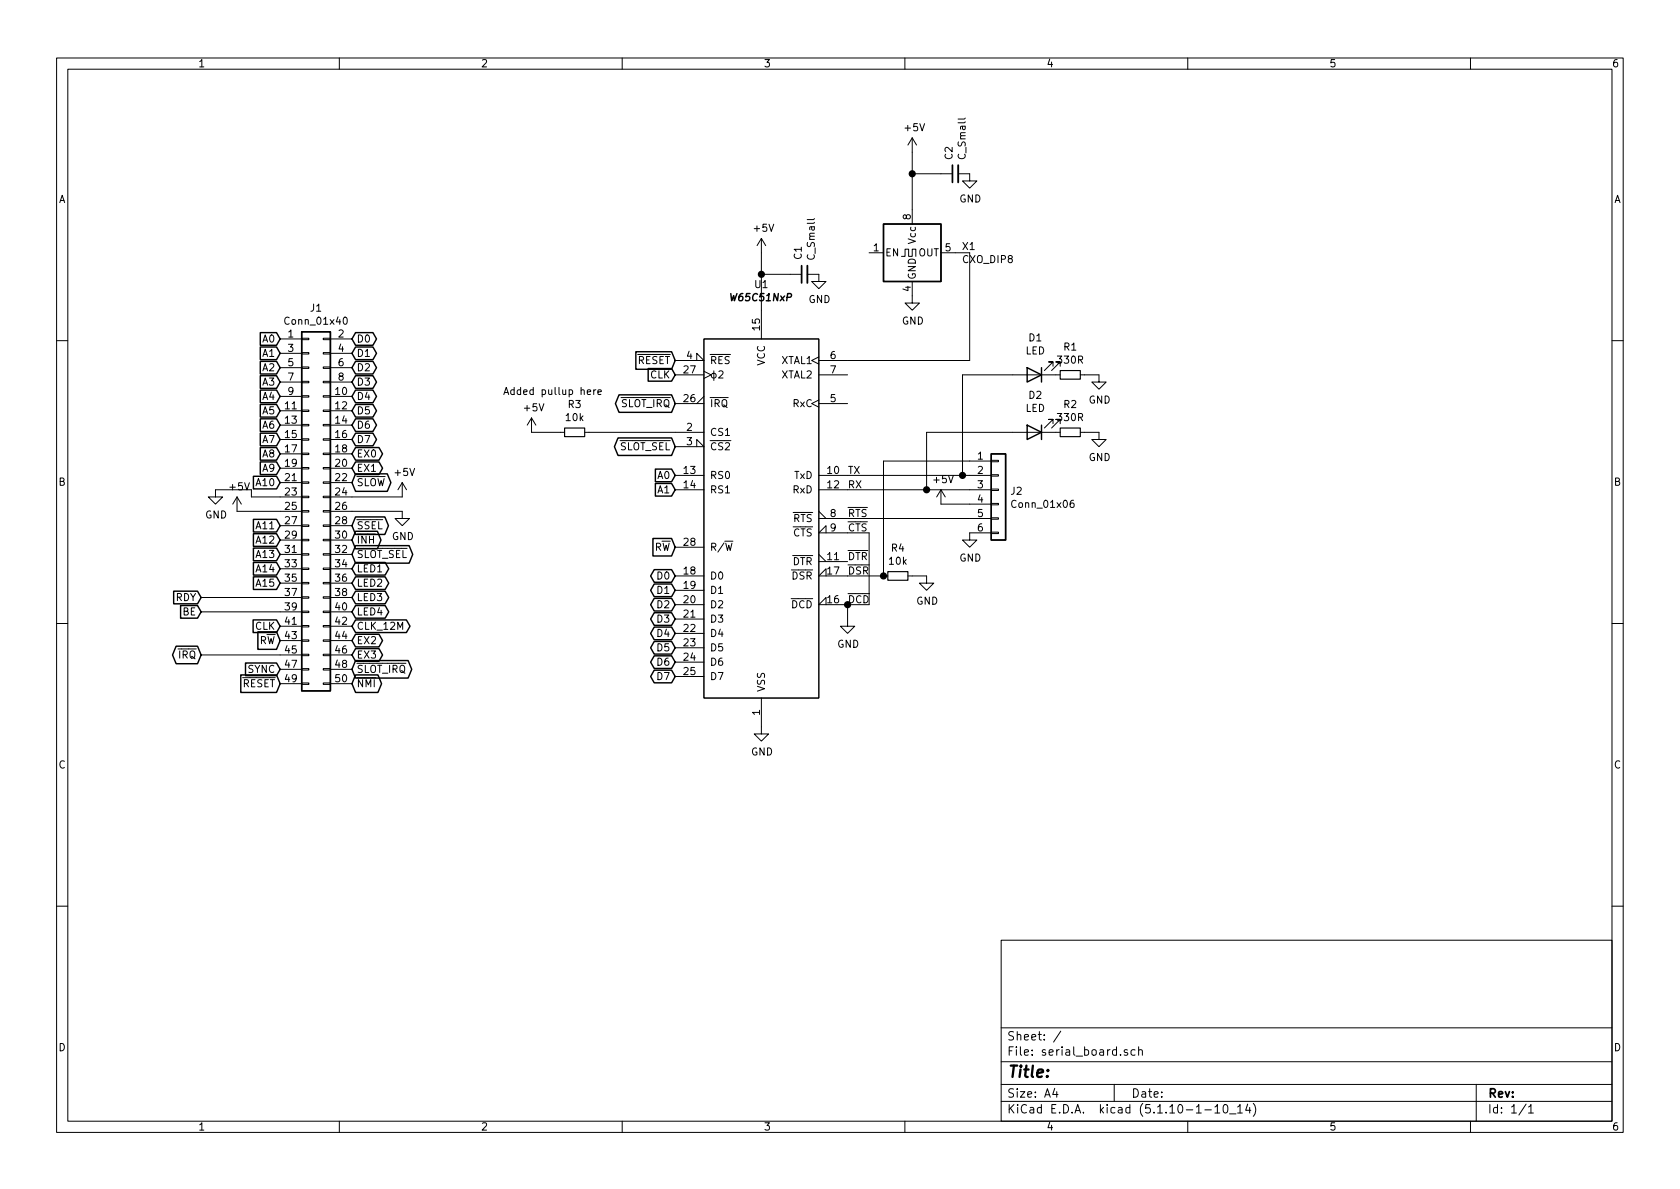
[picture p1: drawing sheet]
EESchema Schematic File Version 4
EELAYER 30 0
EELAYER END
$Descr A4 11693 8268
encoding utf-8
Sheet 1 1
Title ""
Date ""
Rev ""
Comp ""
Comment1 ""
Comment2 ""
Comment3 ""
Comment4 ""
$EndDescr
$Comp
L Connector_Generic:Conn_02x25_Odd_Even J1
U 1 1
P 2150 3550
F 0 "J1" H 2200 4967 50  0000 C CNN
F 1 "Conn_01x40" H 2200 4876 50  0000 C CNN
F 2 "Connector_PinHeader_2.54mm:PinHeader_2x25_P2.54mm_Horizontal" H 2150 3550 50  0001 C CNN
F 3 "~" H 2150 3550 50  0001 C CNN
	1    2150 3550
	1    0    0    -1  
$EndComp
$Comp
L power:+5V #PWR0101
U 1 1
P 2800 3450
F 0 "#PWR0101" H 2800 3300 50  0001 C CNN
F 1 "+5V" H 2815 3623 50  0000 C CNN
F 2 "" H 2800 3450 50  0001 C CNN
F 3 "" H 2800 3450 50  0001 C CNN
	1    2800 3450
	1    0    0    -1  
$EndComp
Wire Wire Line
	2800 3450 2450 3450
$Comp
L power:+5V #PWR0102
U 1 1
P 1650 3550
F 0 "#PWR0102" H 1650 3400 50  0001 C CNN
F 1 "+5V" H 1665 3723 50  0000 C CNN
F 2 "" H 1650 3550 50  0001 C CNN
F 3 "" H 1650 3550 50  0001 C CNN
	1    1650 3550
	1    0    0    -1  
$EndComp
$Comp
L power:GND #PWR0103
U 1 1
P 2800 3550
F 0 "#PWR0103" H 2800 3300 50  0001 C CNN
F 1 "GND" H 2805 3377 50  0000 C CNN
F 2 "" H 2800 3550 50  0001 C CNN
F 3 "" H 2800 3550 50  0001 C CNN
	1    2800 3550
	1    0    0    -1  
$EndComp
Wire Wire Line
	2800 3550 2450 3550
$Comp
L power:GND #PWR0104
U 1 1
P 1500 3400
F 0 "#PWR0104" H 1500 3150 50  0001 C CNN
F 1 "GND" H 1505 3227 50  0000 C CNN
F 2 "" H 1500 3400 50  0001 C CNN
F 3 "" H 1500 3400 50  0001 C CNN
	1    1500 3400
	1    0    0    -1  
$EndComp
Wire Wire Line
	1750 3450 1750 3400
Wire Wire Line
	1750 3400 1500 3400
Wire Wire Line
	1750 3450 1950 3450
Text GLabel 1950 2350 0    50   Input ~ 0
A0
Text GLabel 1950 2450 0    50   Input ~ 0
A1
Text GLabel 1950 2550 0    50   Input ~ 0
A2
Text GLabel 1950 2650 0    50   Input ~ 0
A3
Text GLabel 1950 2750 0    50   Input ~ 0
A4
Text GLabel 1950 2850 0    50   Input ~ 0
A5
Text GLabel 1950 2950 0    50   Input ~ 0
A6
Text GLabel 1950 3050 0    50   Input ~ 0
A7
Text GLabel 1950 3150 0    50   Input ~ 0
A8
Text GLabel 1950 3250 0    50   Input ~ 0
A9
Text GLabel 1950 3350 0    50   Input ~ 0
A10
Text GLabel 1950 3650 0    50   Input ~ 0
A11
Text GLabel 1950 3750 0    50   Input ~ 0
A12
Text GLabel 1950 3850 0    50   Input ~ 0
A13
Text GLabel 1950 3950 0    50   Input ~ 0
A14
Text GLabel 1950 4050 0    50   Input ~ 0
A15
Text GLabel 2450 2350 2    50   BiDi ~ 0
D0
Text GLabel 2450 2450 2    50   BiDi ~ 0
D1
Text GLabel 2450 2550 2    50   BiDi ~ 0
D2
Text GLabel 2450 2650 2    50   BiDi ~ 0
D3
Text GLabel 2450 2750 2    50   BiDi ~ 0
D4
Text GLabel 2450 2850 2    50   BiDi ~ 0
D5
Text GLabel 2450 2950 2    50   BiDi ~ 0
D6
Text GLabel 2450 3050 2    50   BiDi ~ 0
D7
Text GLabel 1950 4750 0    50   Input ~ 0
~RESET~
Text GLabel 2450 4750 2    50   BiDi ~ 0
~NMI~
Text GLabel 1400 4150 0    50   Input ~ 0
RDY
Text GLabel 1400 4250 0    50   Input ~ 0
BE
Text GLabel 1950 4350 0    50   Input ~ 0
CLK
Text GLabel 1950 4450 0    50   Input ~ 0
R~W~
Text GLabel 1950 4650 0    50   Input ~ 0
SYNC
Text GLabel 1400 4550 0    50   BiDi ~ 0
~IRQ~
Text GLabel 2450 4650 2    50   BiDi ~ 0
~SLOT_IRQ~
Text GLabel 2450 4550 2    50   BiDi ~ 0
EX3
Text GLabel 2450 4450 2    50   BiDi ~ 0
EX2
$Comp
L Device:C_Small C1
U 1 1
P 5600 1900
F 0 "C1" H 5692 1946 50  0000 L CNN
F 1 "C_Small" H 5692 1855 50  0000 L CNN
F 2 "Capacitor_THT:C_Disc_D4.3mm_W1.9mm_P5.00mm" H 5600 1900 50  0001 C CNN
F 3 "~" H 5600 1900 50  0001 C CNN
	1    5600 1900
	0    -1   -1   0   
$EndComp
Wire Wire Line
	1400 4550 1950 4550
Wire Wire Line
	1400 4150 1950 4150
Wire Wire Line
	1400 4250 1950 4250
Text GLabel 2450 3650 2    50   BiDi ~ 0
~SSEL~
Text GLabel 2450 3750 2    50   BiDi ~ 0
~INH~
Text GLabel 2450 3850 2    50   BiDi ~ 0
~SLOT_SEL~
Text GLabel 2450 3950 2    50   BiDi ~ 0
LED1
Text GLabel 2450 4050 2    50   BiDi ~ 0
LED2
Text GLabel 2450 4150 2    50   BiDi ~ 0
LED3
Text GLabel 2450 4250 2    50   BiDi ~ 0
LED4
Text GLabel 2450 3150 2    50   BiDi ~ 0
EX0
Text GLabel 2450 3250 2    50   BiDi ~ 0
EX1
Text GLabel 2450 3350 2    50   BiDi ~ 0
~SLOW~
$Comp
L 65xx:W65C51NxP U1
U 1 1
P 5300 3600
F 0 "U1" H 5300 5231 50  0000 C CNN
F 1 "W65C51NxP" H 5300 5140 50  0000 C CIB
F 2 "Package_DIP:DIP-28_W15.24mm_Socket" H 5300 3750 50  0001 C CNN
F 3 "http://www.westerndesigncenter.com/wdc/documentation/w65c51n.pdf" H 5300 3750 50  0001 C CNN
	1    5300 3600
	1    0    0    -1  
$EndComp
Text GLabel 4700 3300 0    50   Input ~ 0
A0
Text GLabel 4700 3400 0    50   Input ~ 0
A1
Text GLabel 4700 3800 0    50   Input ~ 0
R~W~
Text GLabel 4700 4000 0    50   BiDi ~ 0
D0
Text GLabel 4700 4100 0    50   BiDi ~ 0
D1
Text GLabel 4700 4200 0    50   BiDi ~ 0
D2
Text GLabel 4700 4300 0    50   BiDi ~ 0
D3
Text GLabel 4700 4400 0    50   BiDi ~ 0
D4
Text GLabel 4700 4500 0    50   BiDi ~ 0
D5
Text GLabel 4700 4600 0    50   BiDi ~ 0
D6
Text GLabel 4700 4700 0    50   BiDi ~ 0
D7
Text GLabel 4700 3100 0    50   BiDi ~ 0
~SLOT_SEL~
Text GLabel 4700 2800 0    50   BiDi ~ 0
~SLOT_IRQ~
Text GLabel 4700 2600 0    50   Input ~ 0
CLK
Text GLabel 4700 2500 0    50   Input ~ 0
~RESET~
$Comp
L Oscillator:CXO_DIP8 X1
U 1 1
P 6350 1750
F 0 "X1" H 6694 1796 50  0000 L CNN
F 1 "CXO_DIP8" H 6694 1705 50  0000 L CNN
F 2 "Oscillator:Oscillator_DIP-8" H 6800 1400 50  0001 C CNN
F 3 "http://cdn-reichelt.de/documents/datenblatt/B400/OSZI.pdf" H 6250 1750 50  0001 C CNN
	1    6350 1750
	1    0    0    -1  
$EndComp
$Comp
L power:+5V #PWR0105
U 1 1
P 5300 1750
F 0 "#PWR0105" H 5300 1600 50  0001 C CNN
F 1 "+5V" H 5315 1923 50  0000 C CNN
F 2 "" H 5300 1750 50  0001 C CNN
F 3 "" H 5300 1750 50  0001 C CNN
	1    5300 1750
	1    0    0    -1  
$EndComp
Wire Wire Line
	5300 2150 5300 1900
Wire Wire Line
	5500 1900 5300 1900
Connection ~ 5300 1900
Wire Wire Line
	5300 1900 5300 1750
$Comp
L power:GND #PWR0106
U 1 1
P 5700 1900
F 0 "#PWR0106" H 5700 1650 50  0001 C CNN
F 1 "GND" H 5705 1727 50  0000 C CNN
F 2 "" H 5700 1900 50  0001 C CNN
F 3 "" H 5700 1900 50  0001 C CNN
	1    5700 1900
	1    0    0    -1  
$EndComp
$Comp
L Device:C_Small C2
U 1 1
P 6650 1200
F 0 "C2" H 6742 1246 50  0000 L CNN
F 1 "C_Small" H 6742 1155 50  0000 L CNN
F 2 "Capacitor_THT:C_Disc_D4.3mm_W1.9mm_P5.00mm" H 6650 1200 50  0001 C CNN
F 3 "~" H 6650 1200 50  0001 C CNN
	1    6650 1200
	0    -1   -1   0   
$EndComp
$Comp
L power:+5V #PWR0107
U 1 1
P 6350 1050
F 0 "#PWR0107" H 6350 900 50  0001 C CNN
F 1 "+5V" H 6365 1223 50  0000 C CNN
F 2 "" H 6350 1050 50  0001 C CNN
F 3 "" H 6350 1050 50  0001 C CNN
	1    6350 1050
	1    0    0    -1  
$EndComp
Wire Wire Line
	6350 1450 6350 1200
Wire Wire Line
	6550 1200 6350 1200
Connection ~ 6350 1200
Wire Wire Line
	6350 1200 6350 1050
$Comp
L power:GND #PWR0108
U 1 1
P 6750 1200
F 0 "#PWR0108" H 6750 950 50  0001 C CNN
F 1 "GND" H 6755 1027 50  0000 C CNN
F 2 "" H 6750 1200 50  0001 C CNN
F 3 "" H 6750 1200 50  0001 C CNN
	1    6750 1200
	1    0    0    -1  
$EndComp
$Comp
L power:GND #PWR0109
U 1 1
P 6350 2050
F 0 "#PWR0109" H 6350 1800 50  0001 C CNN
F 1 "GND" H 6355 1877 50  0000 C CNN
F 2 "" H 6350 2050 50  0001 C CNN
F 3 "" H 6350 2050 50  0001 C CNN
	1    6350 2050
	1    0    0    -1  
$EndComp
Wire Wire Line
	6650 1750 6750 1750
Wire Wire Line
	6750 1750 6750 2500
Wire Wire Line
	6750 2500 5900 2500
Wire Wire Line
	1650 3550 1950 3550
$Comp
L Connector_Generic:Conn_01x06 J2
U 1 1
P 6950 3400
F 0 "J2" H 7030 3392 50  0000 L CNN
F 1 "Conn_01x06" H 7030 3301 50  0000 L CNN
F 2 "Connector_PinSocket_2.54mm:PinSocket_1x06_P2.54mm_Vertical" H 6950 3400 50  0001 C CNN
F 3 "~" H 6950 3400 50  0001 C CNN
	1    6950 3400
	1    0    0    -1  
$EndComp
$Comp
L power:GND #PWR0110
U 1 1
P 5300 5050
F 0 "#PWR0110" H 5300 4800 50  0001 C CNN
F 1 "GND" H 5305 4877 50  0000 C CNN
F 2 "" H 5300 5050 50  0001 C CNN
F 3 "" H 5300 5050 50  0001 C CNN
	1    5300 5050
	1    0    0    -1  
$EndComp
$Comp
L power:GND #PWR0111
U 1 1
P 6750 3700
F 0 "#PWR0111" H 6750 3450 50  0001 C CNN
F 1 "GND" H 6755 3527 50  0000 C CNN
F 2 "" H 6750 3700 50  0001 C CNN
F 3 "" H 6750 3700 50  0001 C CNN
	1    6750 3700
	1    0    0    -1  
$EndComp
$Comp
L power:+5V #PWR0112
U 1 1
P 6550 3500
F 0 "#PWR0112" H 6550 3350 50  0001 C CNN
F 1 "+5V" H 6565 3673 50  0000 C CNN
F 2 "" H 6550 3500 50  0001 C CNN
F 3 "" H 6550 3500 50  0001 C CNN
	1    6550 3500
	1    0    0    -1  
$EndComp
Wire Wire Line
	6750 3500 6550 3500
Wire Wire Line
	6750 3400 6450 3400
Wire Wire Line
	6750 3300 6700 3300
Wire Wire Line
	6750 3200 6150 3200
$Comp
L power:GND #PWR0113
U 1 1
P 5900 4300
F 0 "#PWR0113" H 5900 4050 50  0001 C CNN
F 1 "GND" H 5905 4127 50  0000 C CNN
F 2 "" H 5900 4300 50  0001 C CNN
F 3 "" H 5900 4300 50  0001 C CNN
	1    5900 4300
	1    0    0    -1  
$EndComp
Wire Wire Line
	5900 4200 5900 4300
Text GLabel 2450 4350 2    50   BiDi ~ 0
CLK_12M
$Comp
L Device:LED D1
U 1 1
P 7200 2600
F 0 "D1" H 7193 2345 50  0000 C CNN
F 1 "LED" H 7193 2436 50  0000 C CNN
F 2 "LED_THT:LED_D3.0mm_Horizontal_O3.81mm_Z2.0mm" H 7200 2600 50  0001 C CNN
F 3 "~" H 7200 2600 50  0001 C CNN
	1    7200 2600
	-1   0    0    1   
$EndComp
$Comp
L Device:R_Small R1
U 1 1
P 7450 2600
F 0 "R1" V 7254 2600 50  0000 C CNN
F 1 "330R" V 7345 2600 50  0000 C CNN
F 2 "Resistor_THT:R_Axial_DIN0204_L3.6mm_D1.6mm_P5.08mm_Horizontal" H 7450 2600 50  0001 C CNN
F 3 "~" H 7450 2600 50  0001 C CNN
	1    7450 2600
	0    1    1    0   
$EndComp
Wire Wire Line
	7050 2600 6700 2600
Wire Wire Line
	6700 2600 6700 3300
Connection ~ 6700 3300
Wire Wire Line
	6700 3300 5900 3300
$Comp
L power:GND #PWR0114
U 1 1
P 7650 2600
F 0 "#PWR0114" H 7650 2350 50  0001 C CNN
F 1 "GND" H 7655 2427 50  0000 C CNN
F 2 "" H 7650 2600 50  0001 C CNN
F 3 "" H 7650 2600 50  0001 C CNN
	1    7650 2600
	1    0    0    -1  
$EndComp
Wire Wire Line
	7650 2600 7550 2600
$Comp
L Device:LED D2
U 1 1
P 7200 3000
F 0 "D2" H 7193 2745 50  0000 C CNN
F 1 "LED" H 7193 2836 50  0000 C CNN
F 2 "LED_THT:LED_D3.0mm_Horizontal_O3.81mm_Z2.0mm" H 7200 3000 50  0001 C CNN
F 3 "~" H 7200 3000 50  0001 C CNN
	1    7200 3000
	-1   0    0    1   
$EndComp
$Comp
L Device:R_Small R2
U 1 1
P 7450 3000
F 0 "R2" V 7254 3000 50  0000 C CNN
F 1 "330R" V 7345 3000 50  0000 C CNN
F 2 "Resistor_THT:R_Axial_DIN0204_L3.6mm_D1.6mm_P5.08mm_Horizontal" H 7450 3000 50  0001 C CNN
F 3 "~" H 7450 3000 50  0001 C CNN
	1    7450 3000
	0    1    1    0   
$EndComp
$Comp
L power:GND #PWR0115
U 1 1
P 7650 3000
F 0 "#PWR0115" H 7650 2750 50  0001 C CNN
F 1 "GND" H 7655 2827 50  0000 C CNN
F 2 "" H 7650 3000 50  0001 C CNN
F 3 "" H 7650 3000 50  0001 C CNN
	1    7650 3000
	1    0    0    -1  
$EndComp
Wire Wire Line
	7650 3000 7550 3000
$Comp
L Device:R_Small R3
U 1 1
P 4000 3000
F 0 "R3" V 3804 3000 50  0000 C CNN
F 1 "10k" V 3895 3000 50  0000 C CNN
F 2 "Resistor_THT:R_Axial_DIN0204_L3.6mm_D1.6mm_P5.08mm_Horizontal" H 4000 3000 50  0001 C CNN
F 3 "~" H 4000 3000 50  0001 C CNN
	1    4000 3000
	0    1    1    0   
$EndComp
Wire Wire Line
	4700 3000 4100 3000
$Comp
L power:+5V #PWR0116
U 1 1
P 3700 3000
F 0 "#PWR0116" H 3700 2850 50  0001 C CNN
F 1 "+5V" H 3715 3173 50  0000 C CNN
F 2 "" H 3700 3000 50  0001 C CNN
F 3 "" H 3700 3000 50  0001 C CNN
	1    3700 3000
	1    0    0    -1  
$EndComp
Wire Wire Line
	3900 3000 3700 3000
Text Notes 3500 2750 0    50   ~ 0
Added pullup here
Wire Wire Line
	5900 3600 6750 3600
Wire Wire Line
	6450 3000 6450 3400
Wire Wire Line
	6450 3000 7050 3000
Connection ~ 6450 3400
Wire Wire Line
	6450 3400 5900 3400
Text Label 5900 3300 0    50   ~ 0
TX
Text Label 5900 3400 0    50   ~ 0
RX
Text Label 5900 3600 0    50   ~ 0
~RTS~
Text Label 5900 3700 0    50   ~ 0
~CTS~
Text Label 5900 3900 0    50   ~ 0
~DTR~
Text Label 5900 4000 0    50   ~ 0
~DSR~
Text Label 5900 4200 0    50   ~ 0
~DCD~
Wire Wire Line
	5900 3700 6050 3700
Wire Wire Line
	6150 3200 6150 4000
Wire Wire Line
	5900 4000 6150 4000
Wire Wire Line
	6050 4200 5900 4200
Connection ~ 5900 4200
$Comp
L Device:R_Small R4
U 1 1
P 6250 4000
F 0 "R4" V 6054 4000 50  0000 C CNN
F 1 "10k" V 6145 4000 50  0000 C CNN
F 2 "Resistor_THT:R_Axial_DIN0204_L3.6mm_D1.6mm_P5.08mm_Horizontal" H 6250 4000 50  0001 C CNN
F 3 "~" H 6250 4000 50  0001 C CNN
	1    6250 4000
	0    1    1    0   
$EndComp
Wire Wire Line
	6050 3700 6050 4200
Connection ~ 6150 4000
$Comp
L power:GND #PWR0117
U 1 1
P 6450 4000
F 0 "#PWR0117" H 6450 3750 50  0001 C CNN
F 1 "GND" H 6455 3827 50  0000 C CNN
F 2 "" H 6450 4000 50  0001 C CNN
F 3 "" H 6450 4000 50  0001 C CNN
	1    6450 4000
	1    0    0    -1  
$EndComp
Wire Wire Line
	6450 4000 6350 4000
$EndSCHEMATC
